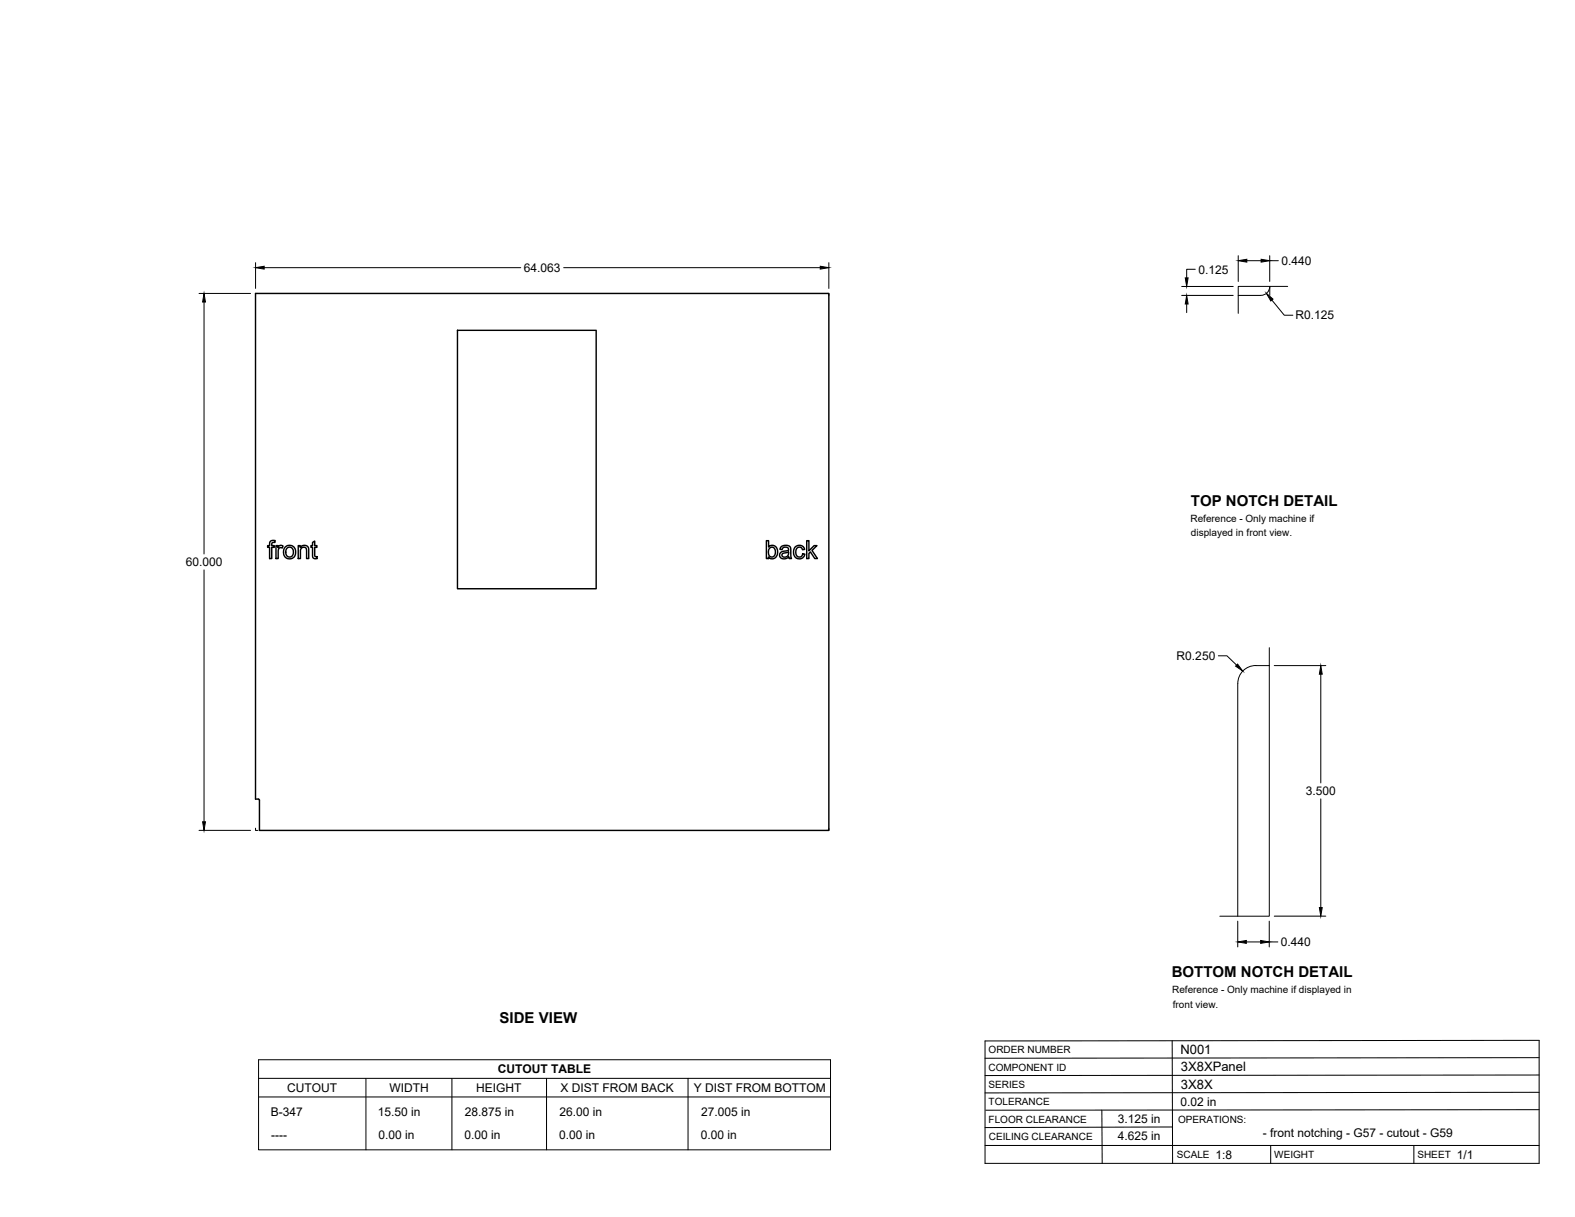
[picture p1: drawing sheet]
<svg xmlns="http://www.w3.org/2000/svg" width="559mm" height="432mm" viewBox="0 0 559 432" stroke-linecap="round" stroke-linejoin="round" font-family="sans-serif">
<!-- layer: Visible -->
<g fill="none" stroke="#000" stroke-width=".51">
<path d="M90.7 104.1h203.4v190.5h-202v-10.7l-.2-.3-1.2-.1zM162.3 117.2h49.2v91.7h-49.2zM95.9 192.1l.7-.4 1 .1-.1 .7a.73 .73 0 0 0-.7 0 .73 .73 0 0 0-.4 .7v.4h.9v.6h-.9v4h-.7v-4h-.7v-.6h.7zM97.9 193.6h.7v.7a1.12 1.12 0 0 1 1.8-.6l-.3 .8-.3-.2a1.07 1.07 0 0 0-1.1 1.5v2.4h-.8zM101.2 194.1a2.3 2.3 0 0 1 3.7 1.7 2.3 2.3 0 0 1-3.4 2.1 2.84 2.84 0 0 1-.3-3.8zM101.8 194.6l.5-.4h.7l1 .8 .1 1.3-.7 1.2-1 .1-.7-.5-.3-1.4zM105.8 193.6h.7v.6a1.64 1.64 0 0 1 2-.7 1.64 1.64 0 0 1 1 1.9v2.8h-.7l-.2-3.6-.5-.4-1 .1-.5 1v2.9h-.8zM110.9 192.4l.8-.4v1.6h.7v.6h-.7v2.8l.1 .4 .6 .1 .2 .7h-.9a.98 .98 0 0 1-.8-1.3v-2.7h-.6v-.6h.6zM271.9 191.8h.8v2.3a1.98 1.98 0 0 1 2.5-.2 1.98 1.98 0 0 1 .7 2.4l-.3 .9a1.74 1.74 0 0 1-3 .4v.6h-.7zM273 194.6l.5-.4a1.72 1.72 0 0 1 1.6 1.1 1.72 1.72 0 0 1-.4 1.9l-.8 .5-.7-.3a2.2 2.2 0 0 1-.5-2.1zM277.1 194.1l1.4-.6h1l.8 .5 .5 4.2h-.8l-.2-.6a1.76 1.76 0 0 1-1.9 .8 1.76 1.76 0 0 1-1.3-1.7l.8-1 1.5-.2a.69 .69 0 0 0 .8-.8 .69 .69 0 0 0-.9-.6l-.8 .2-.5 .7-.8-.1zM277.6 196.5l1.4-.4a.44 .44 0 0 1 .6-.2 .44 .44 0 0 1 .2 .6 1.2 1.2 0 0 1-1 1.1 1.2 1.2 0 0 1-1.4-.8z"/>
<path d="M282.1 194.1a1.95 1.95 0 0 1 1.9-.6 1.95 1.95 0 0 1 1.5 1.4l-.8 .2a1.26 1.26 0 0 0-1.6-.9 1.26 1.26 0 0 0-.8 1.7l.3 1.1 .5 .5a1.16 1.16 0 0 0 1.7-1l.7 .1-.3 .9a2.15 2.15 0 0 1-2.8 .4 2.15 2.15 0 0 1-.8-2.7zM286.2 191.8h.8v3.7l1.8-1.9h1.1l-1.8 1.7 1.9 2.9h-.9l-1.6-2.4-.5 .6v1.8h-.8z"/>
</g>
<!-- layer: Reference -->
<path d="M91.5 104.1h-.8v.8M293.3 104.1h.8v.8M439.3 104.8h8M447.3 104.8a3.2 3.2 0 0 0 3.2-3.2v3.2M456.9 101.6h-17.6v9.6M450.3 236.2a12.8 12.8 0 0 0-7.7 .6 6.4 6.4 0 0 0-3.4 5.7l-.1 82.6M450.3 229.8v95.3h-17.5M90.7 293.8v.8h.8M294.1 293.8v.8h-.8" fill="none" stroke="#000" stroke-width=".35"/>
<!-- layer: Titleblock -->
<path d="M349.5 369.3l196.6-.2v43.7h-196.6zM415.9 369.3l.1 43.5M546.1 375.3l-196.6 .2M390.9 393.9l.2 18.9M416 399.9l-66.5 .2M546.1 393.7l-196.3 .2M546.1 387.6l-196.6 .2M546.1 381.4l-196.6 .2M349.5 406.4h196.6M450.8 406.4v6.4M501.6 406.4v6.4" fill="none" stroke="#000" stroke-width=".36"/>
<!-- layer: Custom Tables -->
<path d="M91.7 376h203v32h-203zM91.7 382.6h203M91.7 389.2h203M129.8 382.6v25.4M160.3 382.6v25.4M193.9 382.6v25.4M244.1 382.6v25.4" fill="none" stroke="#000" stroke-width=".35"/>
<!-- layer: FD_Dimensions -->
<g fill="none" stroke="#000" stroke-width=".35">
<path d="M90.7 93.2v9.1M93.7 95h91.1M200 95h91M294.1 93.2v9.1M424.1 95.5h-3.1v3.1M439.3 90.7v9.2M442.4 92.5h5M450.5 90.7v9.2M450.5 92.5h3M70.6 104.1h18.3M72.4 107.2v89.4M419.2 104.8h18.3"/>
<path d="M419.2 101.6h18.3M421 107.9v3M451.3 106.5l4.4 5.3h3M72.4 202.2v89.4M432.3 232.7h3l3.4 3.3M452.1 236.2h18.3M468.6 239.2v38.6M70.6 294.6h18.3M468.6 283.4v38.6M439.1 326.8v9.2M442.2 334.2h5.1M450.3 326.8v9.2"/>
<path d="M450.3 334.2h3.1M452.1 325.1h18.3"/>
</g>
<g fill="#000" stroke="#000" stroke-width=".35">
<path d="M90.7 95l3-.5v1zM291 94.5l3.1 .5-3.1 .5zM420.5 98.6h1l-.5 3zM439.3 92.5l3.1-.5v1zM447.4 92l3.1 .5-3.1 .5zM72.4 104.1l.5 3.1h-1zM421 104.8l.5 3.1h-1zM449.3 104.1l2.4 2-.8 .7zM439.1 235.6l1.8 2.5-2.5-1.8zM468.6 236.2l.5 3h-1zM71.9 291.6h1l-.5 3zM439.1 334.2l3.1-.5v1z"/>
<path d="M447.3 333.7l3 .5-3 .5zM468.1 322h1l-.5 3.1z"/>
</g>
<g font-size="5.3">
<text x="422.6" y="179.5">TOP NOTCH DETAIL</text>
<text x="415.8" y="346.8">BOTTOM NOTCH DETAIL</text>
<text x="177.3" y="363.1">SIDE VIEW</text>
</g>
<g font-size="4.6">
<text x="418.8" y="373.8">N001</text>
<text x="419" y="380.1">3X8XPanel</text>
<text x="419" y="386.2">3X8X</text>
</g>
<g font-size="4.3">
<text x="454.6" y="94">0.440</text>
<text x="185.9" y="96.5">64.063</text>
<text x="425.2" y="97">0.125</text>
<text x="459.6" y="113.3">R0.125</text>
<text x="65.9" y="200.9">60.000</text>
<text x="417.5" y="234.2">R0.250</text>
<text x="463.3" y="282.1">3.500</text>
<text x="454.5" y="335.7">0.440</text>
<text x="176.6" y="380.8">CUTOUT TABLE</text>
<text x="101.9" y="387.4">CUTOUT</text>
<text x="138.2" y="387.4">WIDTH</text>
<text x="169" y="387.4">HEIGHT</text>
<text x="198.9" y="387.4">X DIST FROM BACK</text>
<text x="246.1" y="387.4">Y DIST FROM BOTTOM</text>
<text x="418.8" y="392.4">0.02 in</text>
<text x="96.1" y="396.1">B-347</text>
<text x="134.1" y="396.1">15.50 in</text>
<text x="164.9" y="396.1">28.875 in</text>
<text x="198.5" y="396.1">26.00 in</text>
<text x="248.7" y="396.1">27.005 in</text>
<text x="396.6" y="398.3">3.125 in</text>
<text x="96.2" y="404">----</text>
<text x="134.3" y="404">0.00 in</text>
<text x="164.8" y="404">0.00 in</text>
<text x="198.4" y="404">0.00 in</text>
<text x="248.6" y="404">0.00 in</text>
<text x="396.6" y="404.3">4.625 in</text>
<text x="448.1" y="403.3">- front notching - G57 - cutout - G59</text>
<text x="431.3" y="411.1">1:8</text>
<text x="516.9" y="411.1">1/1</text>
</g>
<g font-size="3.5">
<text x="422.4" y="185">Reference - Only machine if</text>
<text x="422.6" y="190.2">displayed in front view.</text>
<text x="415.9" y="352.4">Reference - Only machine if displayed in</text>
<text x="416.1" y="357.5">front view.</text>
<text x="350.8" y="373.6">ORDER NUMBER</text>
<text x="350.8" y="379.9">COMPONENT ID</text>
<text x="350.8" y="386.1">SERIES</text>
<text x="350.8" y="392.2">TOLERANCE</text>
<text x="350.8" y="398.4">FLOOR CLEARANCE</text>
<text x="418" y="398.4">OPERATIONS:</text>
<text x="350.8" y="404.4">CEILING CLEARANCE</text>
<text x="417.5" y="410.9">SCALE</text>
<text x="452.1" y="410.9">WEIGHT</text>
<text x="502.9" y="410.9">SHEET</text>
</g>
</svg>
